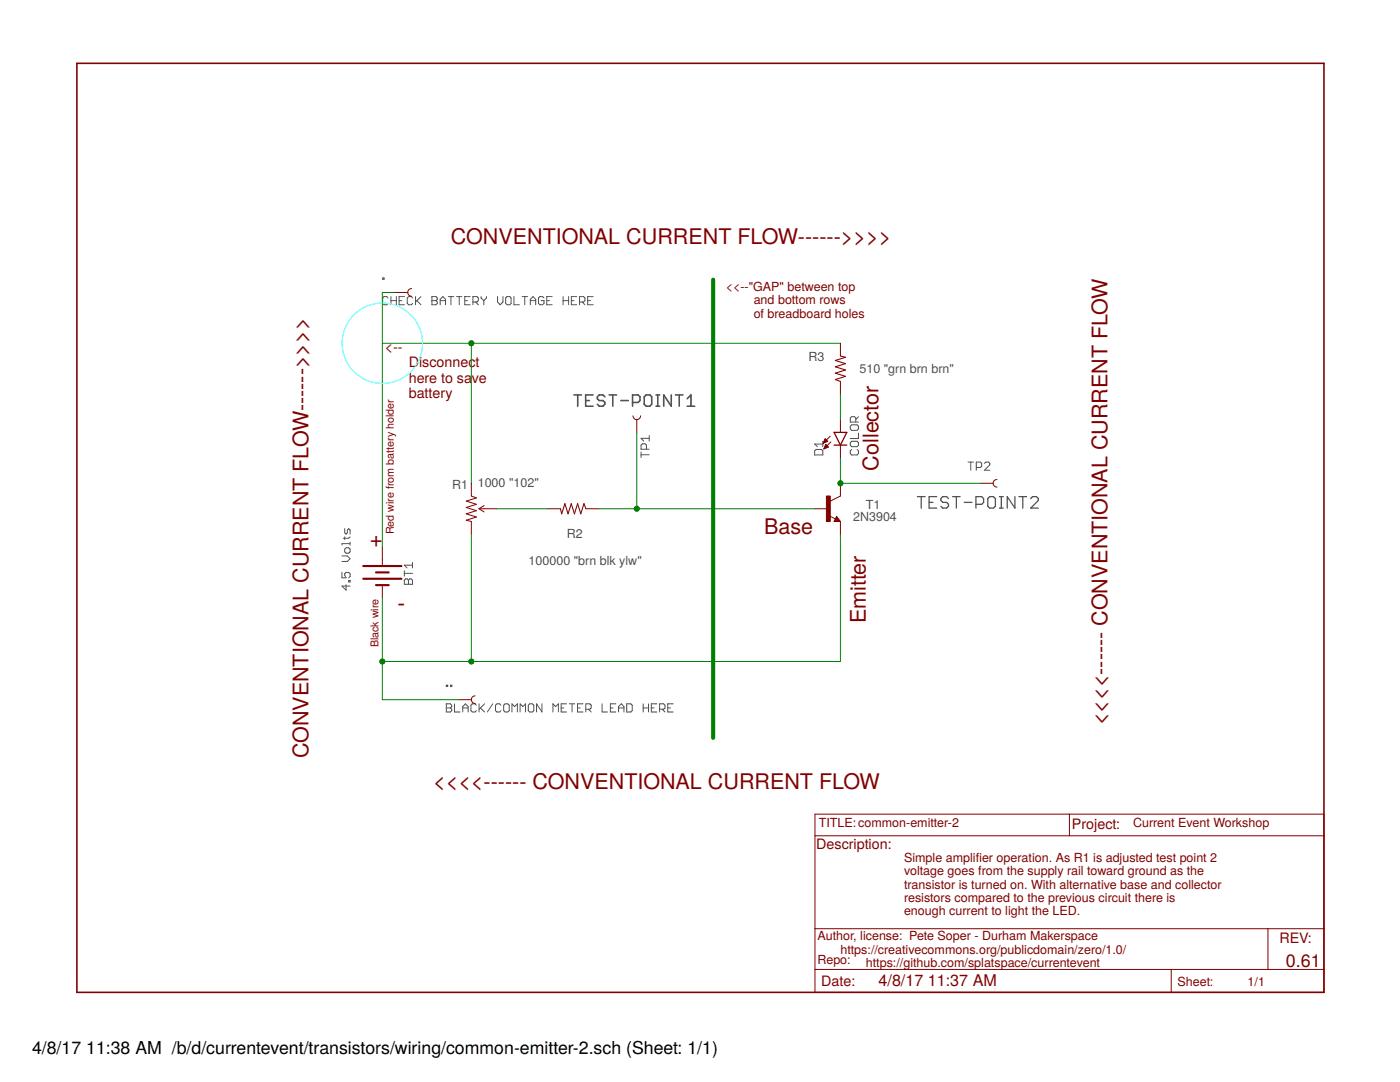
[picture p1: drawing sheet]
<svg xmlns="http://www.w3.org/2000/svg" width="279mm" height="216mm" viewBox="0 0 279 216" stroke-linecap="round" stroke-linejoin="round" font-family="sans-serif">
<g fill="none" stroke="#505050" stroke-width=".2">
<path d="M76.4 55.5h.2v.2h-.2zM77.4 59.5l-.2-.3h-.6l-.2 .3v1l.2 .3h.6l.2-.3M78 59.2v1.6M78 60h1.1M79.1 59.2v1.6M79.7 60h.5M80.7 59.2h-1v1.6h1M82.4 59.5l-.3-.3h-.5l-.3 .3v1l.3 .3h.5l.3-.3M82.9 59.2v1.6M83.2 60l.8 .8M84 59.2l-1.1 1.1M86.2 59.2h.8l.3 .3v.2l-.3 .3 .3 .3v.2l-.3 .3h-.8z"/>
<path d="M86.2 60h.8M87.8 60h1.1M89.5 59.2h1.1M90 59.2v1.6M91.1 59.2h1.1M91.7 59.2v1.6M92.8 60h.5M93.8 59.2h-1v1.6h1M96 59.2v.3l.6 .5M96.6 60v.8M97.1 59.2v.3l-.5 .5M99.3 59.2v1.1l.5 .5 .6-.5v-1.1"/>
<path d="M101.2 59.2h.5l.3 .3v1l-.3 .3h-.5l-.3-.3v-1zM102.6 59.2v1.6h1.1M104.2 59.2h1.1M104.7 59.2v1.6M105.8 60h1.1M108.6 59.5l-.3-.3h-.6l-.2 .3v1l.2 .3h.6l.3-.3v-.5h-.6M109.1 60h.5M110.2 59.2h-1.1v1.6h1.1M112.4 60h1.1M112.4 59.2v1.6M113.5 59.2v1.6M114 60h.6"/>
<path d="M115.1 59.2h-1.1v1.6h1.1M117.3 60h.5M118.4 59.2h-1.1v1.6h1.1M87.8 60.8v-1.1l.6-.5 .5 .5v1.1M94.4 60.3h.8l.3-.3v-.5l-.3-.3h-.8v1.6M94.9 60.3l.6 .5M105.8 60.8v-1.1l.6-.5 .5 .5v1.1M115.7 60.3h.8l.2-.3v-.5l-.2-.3h-.8v1.6M116.2 60.3l.5 .5M127.9 90.7h1.7M127.9 90.2v1.1M129 89.6v-.8l-.3-.2h-.5l-.3 .2v.8h1.7"/>
<path d="M129.6 87.5h-1.7l.6 .5M129.6 86.9v1.1M162.6 90l.3-.3h1l.3 .3v.8h-1.6zM164.2 88.1v1M164.2 88.6h-1.6l.5 .5M170 89.7l-.3 .3v.5l.3 .3h1l.3-.3v-.5l-.3-.3M170 84.8h1l.3 .2v.6l-.3 .3h-1l-.3-.3v-.6zM170 88.1h1l.3 .2v.6l-.3 .2h-1l-.3-.2v-.6zM170.8 84.2v-.8l-.3-.3h-.5l-.3 .3v.8h1.6M171.3 86.4v1.1h-1.6M171.3 83.1l-.5 .6M193.2 92.2h1.1"/>
<path d="M193.7 92.2v1.6M194.8 93.3h.8l.3-.3v-.5l-.3-.3h-.8v1.6M196.5 92.5l.2-.3h.6l.2 .3v.2l-1 1.1h1M68.2 114.2v1.1h.9l-.3-.5v-.3l.3-.3h.5l.3 .3v.5l-.3 .3M68.2 110.9h1.1l.6 .6-.6 .5h-1.1M68.8 105.5v.8l.3 .3 .2-.3v-.6l.3-.2 .3 .2v.9M68.8 109.6l.3-.3h.5l.3 .3v.5l-.3 .3h-.5l-.3-.3zM68.8 107.1v.6M69.1 116.7v1.1l-.9-.9h1.7M69.6 115.8h.3v.3h-.3zM69.9 108.2v.6M69.9 108.5h-1.7v.3"/>
<path d="M69.9 107.1l-.3 .3h-1.1M80.7 115.8l.3-.3h.2l.3 .3 .3-.3h.2l.3 .3v.8h-1.6zM80.7 113.9v1.1M80.7 114.4h1.6M81.5 115.8v.8M82.3 112.2v1.1M82.3 112.8h-1.6l.5 .5M89.1 136.7h.2v.3h-.2zM89.9 136.7h.3v.3h-.3zM89.1 140.4h.8l.2 .3v.3l-.2 .3 .2 .2v.3l-.2 .3h-.8zM89.1 141.3h.8M90.7 140.4v1.7h1.1"/>
<path d="M92.4 141.3h1M92.4 142.1v-1.1l.5-.6 .5 .6v1.1M95.1 140.7l-.3-.3h-.5l-.3 .3v1.1l.3 .3h.5l.3-.3M95.6 140.4v1.7M95.9 141.3l.8 .8M96.7 140.4l-1.1 1.1M98.3 140.4l-1 1.7M100 140.7l-.3-.3h-.5l-.3 .3v1.1l.3 .3h.5l.3-.3M100.8 140.4h.5l.3 .3v1.1l-.3 .3h-.5l-.3-.3v-1.1zM102.2 142.1v-1.7l.5 .6 .6-.6v1.7M103.8 142.1v-1.7l.6 .6 .5-.6v1.7M105.7 140.4h.6l.2 .3v1.1l-.2 .3h-.6l-.3-.3v-1.1z"/>
<path d="M108.2 140.4v1.7l-1.1-1.7v1.7M110.3 142.1v-1.7l.6 .6 .5-.6v1.7M112 141.3h.5M113.1 140.4h-1.1v1.7h1.1M113.6 140.4h1.1M114.2 140.4v1.7M115.3 141.3h.5M116.4 140.4h-1.1v1.7h1.1M116.9 141.5h.8l.3-.2v-.6l-.3-.3h-.8v1.7M117.4 141.5l.6 .6M120.2 140.4v1.7h1.1M121.8 141.3h.5"/>
<path d="M122.9 140.4h-1.1v1.7h1.1M123.4 141.3h1.1M123.4 142.1v-1.1l.6-.6 .5 .6v1.1M125.1 140.4h.8l.3 .3v1.1l-.3 .3h-.8zM128.4 141.3h1M128.4 140.4v1.7M129.4 140.4v1.7M130 141.3h.5M131.1 140.4h-1.1v1.7h1.1M131.6 141.5h.8l.3-.2v-.6l-.3-.3h-.8v1.7M132.2 141.5l.5 .6M133.3 141.3h.5"/>
<path d="M134.3 140.4h-1v1.7h1"/>
</g>
<g fill="none" stroke="#505050" stroke-width=".32">
<path d="M114.5 78.8h1.5M115.3 78.8v2.2M116.9 79.9h.7M118.4 78.8h-1.5v2.2h1.5M120.7 79.2l-.4-.4h-.7l-.4 .4v.4l.4 .3h.7l.4 .4v.4l-.4 .3h-.7l-.4-.3M121.6 78.8h1.4M122.3 78.8v2.2M123.9 79.9h1.5M128.9 78.8h.8l.4 .4v1.5l-.4 .3h-.8l-.3-.3v-1.5zM130.9 78.8h.8M131.3 78.8v2.2M134 78.8v2.2l-1.5-2.2v2.2"/>
<path d="M134.8 78.8h1.5M135.6 78.8v2.2M137.1 79.6l.8-.8v2.2M126.2 80.3h1.2l.3-.4v-.7l-.3-.4h-1.2v2.2M130.9 81h.8M137.1 81h1.5"/>
</g>
<g fill="none" stroke="#505050" stroke-width=".25">
<path d="M183.1 99.1h1.5M183.9 99.1v2.3M186.9 99.1h-1.5v2.3h1.5M189.3 99.5l-.4-.4h-.7l-.4 .4v.4l.4 .3h.7l.4 .4v.4l-.4 .4h-.7l-.4-.4M190.1 99.1h1.5M190.9 99.1v2.3M197.5 99.1h.8l.3 .4v1.5l-.3 .4h-.8l-.4-.4v-1.5zM199.5 99.1h.7M199.8 99.1v2.3M202.5 99.1v2.3l-1.5-2.3v2.3M203.3 99.1h1.6M204.1 99.1v2.3"/>
<path d="M205.7 99.5l.4-.4h.7l.4 .4v.4l-1.5 1.5h1.5M185.4 100.2h.8M192.4 100.2h1.6M194.8 100.6h1.1l.4-.4v-.7l-.4-.4h-1.1v2.3M199.5 101.4h.7"/>
</g>
<g fill="none" stroke="#800000" stroke-width=".2">
<path d="M78.8 58.4h2.6M82.1 57.6a.76 .76 0 0 0-.7 .8 .76 .76 0 0 0 .7 .7M167.7 68.5v2.5M167.7 76.1v2.6M94.1 96.4v2.6l1 .4-2.1 .6 2.1 .6-2.1 .7 2.1 .6-2.1 .6 2.1 .7-2.1 .6 1.1 .3v2.5M126.3 83a.76 .76 0 0 0 .8 .7 .76 .76 0 0 0 .7-.7M127.1 83.7v2.6M164.3 88.4h.1M164.4 88.3h.3M164.4 88.1h.6M164.5 88h.6M164.5 89.5h.2"/>
<path d="M164.5 87.9h.5M164.5 89.3h.5M164.6 87.8h.3M164.6 89.2h.7M164.6 87.7h.2M164.6 89.1h.6M164.7 87.5l.5 .6-.9 .3zM164.7 89h.4M164.7 88.9h.3M164.8 88.7h.1M164.8 88.7l-.4 .9M164.8 88.7l.5 .5-.9 .4"/>
<path d="M165.7 87l-1.4 1.4M165.8 88.2l-1.4 1.4M167.7 96.4v2.6l-2 1M167.7 83.7v2.6M167.7 88.8v2.6M195.7 96.4h2.5M199 95.7a.76 .76 0 0 0-.8 .7 .76 .76 0 0 0 .8 .8M76.3 109.1v3.6M76.3 116.8v2.5M95.6 101.5h3.5M95.6 101.5l1 .7M96.6 100.9l-1 .6"/>
<path d="M109.3 101.5h2.5M116.9 101.5h2.6M162.6 101.5h2.6M165.5 102.9l1.2 .6M167 103l.7 1.1h-1.2zM167.7 104.1v2.5M91.5 139.6h2.6M94.8 138.9a.76 .76 0 0 0-.7 .7 .76 .76 0 0 0 .7 .8M162.6 162.5h101.6v35.5h-101.6zM162.6 166.8h101.6M213.4 162.5v4.3M162.6 185.3h101.6"/>
<path d="M162.6 193.4h101.6M233.7 193.4v4.6M253 185.3v8.1"/>
</g>
<path d="M166.5 86.3h2.5l-1.3 2.5zM166.5 88.8h2.5M167 103.5l.1 .3h-.4l.3-.5 .5 .6h-.8" fill="none" stroke="#800000" stroke-width=".25"/>
<path d="M164.9 99h.8v5.1h-.8z" fill="#800000" stroke="#800000" stroke-width=".2"/>
<path d="M167.7 71l1 .3-2 .6 2 .7-2 .6 2 .6-2 .7 2 .6-2 .6 1 .4M111.8 101.5l.3 1 .6-2 .7 2 .6-2 .6 2 .7-2 .6 2 .6-2 .4 1" fill="none" stroke="#800000" stroke-width=".21"/>
<path d="M72.5 112.9h7.6M72.5 115.5h7.6M75 114.2h2.6M75 116.8h2.6" fill="none" stroke="#800000" stroke-width=".42"/>
<path d="M15.3 12.6h248.9v185.4h-248.9z" fill="none" stroke="#800000" stroke-width=".32"/>
<path d="M78.8 58.4h-2.5v50.7M76.3 68.5h91.4M94.1 68.5v27.9M167.7 78.7v5M127.1 86.3v15.2M167.7 91.4v5h28M76.3 119.3v20.3h15.2M94.1 106.6v25.4M99.1 101.5h10.2M119.5 101.5h43.1M167.7 106.6v25.4h-91.4" fill="none" stroke="#008000" stroke-width=".2"/>
<g fill="#008000" stroke="#008000" stroke-width=".2">
<circle cx="167.7" cy="96.4" r=".51"/>
<circle cx="127.1" cy="101.5" r=".51"/>
<circle cx="94.1" cy="68.5" r=".51"/>
<circle cx="94.1" cy="132" r=".51"/>
<circle cx="76.3" cy="132" r=".51"/>
</g>
<path d="M142.3 55.8v91.4" fill="none" stroke="#008000" stroke-width=".83"/>
<circle cx="76.3" cy="68.5" r="8" fill="none" stroke="#0ff" stroke-width=".2"/>
<g font-size="4.7" fill="#800000">
<text x="73.8" y="109.1">+</text>
<text x="79.3" y="121.8">-</text>
</g>
<g font-size="4.3" fill="#800000">
<text x="90" y="48.7">CONVENTIONAL CURRENT FLOW------&gt;&gt;&gt;&gt;</text>
<text x="175.3" y="93.9" transform="rotate(-90 175.3 93.9)">Collector</text>
<text x="152.5" y="106.6">Base</text>
<text x="172.8" y="124.4" transform="rotate(-90 172.8 124.4)">Emitter</text>
<text x="221.1" y="144.7" transform="rotate(-90 221.1 144.7)">&lt;&lt;&lt;&lt;------ CONVENTIONAL CURRENT FLOW</text>
<text x="61.6" y="151.3" transform="rotate(-90 61.6 151.3)">CONVENTIONAL CURRENT FLOW------&gt;&gt;&gt;&gt;</text>
<text x="86.5" y="157.4">&lt;&lt;&lt;&lt;------ CONVENTIONAL CURRENT FLOW</text>
</g>
<text font-size="3.6" fill="#800000" x="256.6" y="192.9">0.61</text>
<g font-size="3.5">
<text x="6.4" y="210.3">4/8/17</text>
<text x="17.2" y="210.3">11:38 AM /b/d/currentevent/transistors/wiring/common-emitter-2.sch (Sheet: 1/1)</text>
</g>
<g font-size="3.2" fill="#800000">
<text x="175.3" y="196.7">4/8/17</text>
<text x="185.2" y="196.7">11:37 AM</text>
</g>
<g font-size="2.9" fill="#800000">
<text x="76.8" y="70.3">&lt;--</text>
<text x="81.6" y="73.3">Disconnec</text>
<text x="81.6" y="76.4">here to sa</text>
<text x="94.2" y="76.4">ve</text>
<text x="94.9" y="73.3">t</text>
<text x="81.6" y="79.4">battery</text>
<text x="213.9" y="165.5">Project:</text>
<text x="162.9" y="169.3">Description:</text>
<text x="255.3" y="188.1">REV:</text>
<text x="163.9" y="196.7">Date:</text>
</g>
<g font-size="2.5" fill="#800000">
<text x="144.9" y="58.1">&lt;&lt;--&quot;GAP&quot; between top</text>
<text x="150.4" y="60.8">and bottom rows</text>
<text x="150.4" y="63.4">of breadboard holes</text>
<text x="163.4" y="165">TITLE:common-emitter-2</text>
<text x="226.1" y="165">Current Event Workshop</text>
<text x="180.4" y="172">Simple amplifer operation. As R1 is adjusted test point 2</text>
<text x="194.7" y="172">i</text>
<text x="180.4" y="174.6">voltage goes from the supply rail toward ground as the</text>
<text x="180.4" y="177.3">transistor is turned on. With alternative base and collector</text>
<text x="180.4" y="180">resistors compared to the previous circuit there is</text>
<text x="180.4" y="182.6">enough current to light the LED.</text>
<text x="163.1" y="187.6">Author, license: Pete Soper - Durham Makerspace</text>
<text x="167.7" y="190.4">https://creativecommons.org/publicdomain/zero/1.0/</text>
<text x="163.1" y="192.4">Repo:</text>
<text x="172.8" y="192.9">https://github.com/splatspace/currentevent</text>
<text x="235" y="196.7">Sheet:</text>
<text x="249" y="196.7">1/1</text>
</g>
<g font-size="2.5" fill="#505050">
<text x="161.4" y="72.1">R3</text>
<text x="171.5" y="74.3">510 &quot;grn brn brn&quot;</text>
<text x="90.3" y="97.5">R1</text>
<text x="95.3" y="97.2">1000 &quot;102&quot;</text>
<text x="172.8" y="101.5">T1</text>
<text x="113.1" y="107.3">R2</text>
<text x="170.3" y="104.1">2N3904</text>
<text x="105.5" y="112.7">100000 &quot;brn blk ylw&quot;</text>
</g>
<g font-size="2.1" fill="#800000">
<text x="78.6" y="106.6" transform="rotate(-90 78.6 106.6)">Red wire from battery holder</text>
<text x="75.5" y="129.2" transform="rotate(-90 75.5 129.2)">Black wire</text>
</g>
</svg>
